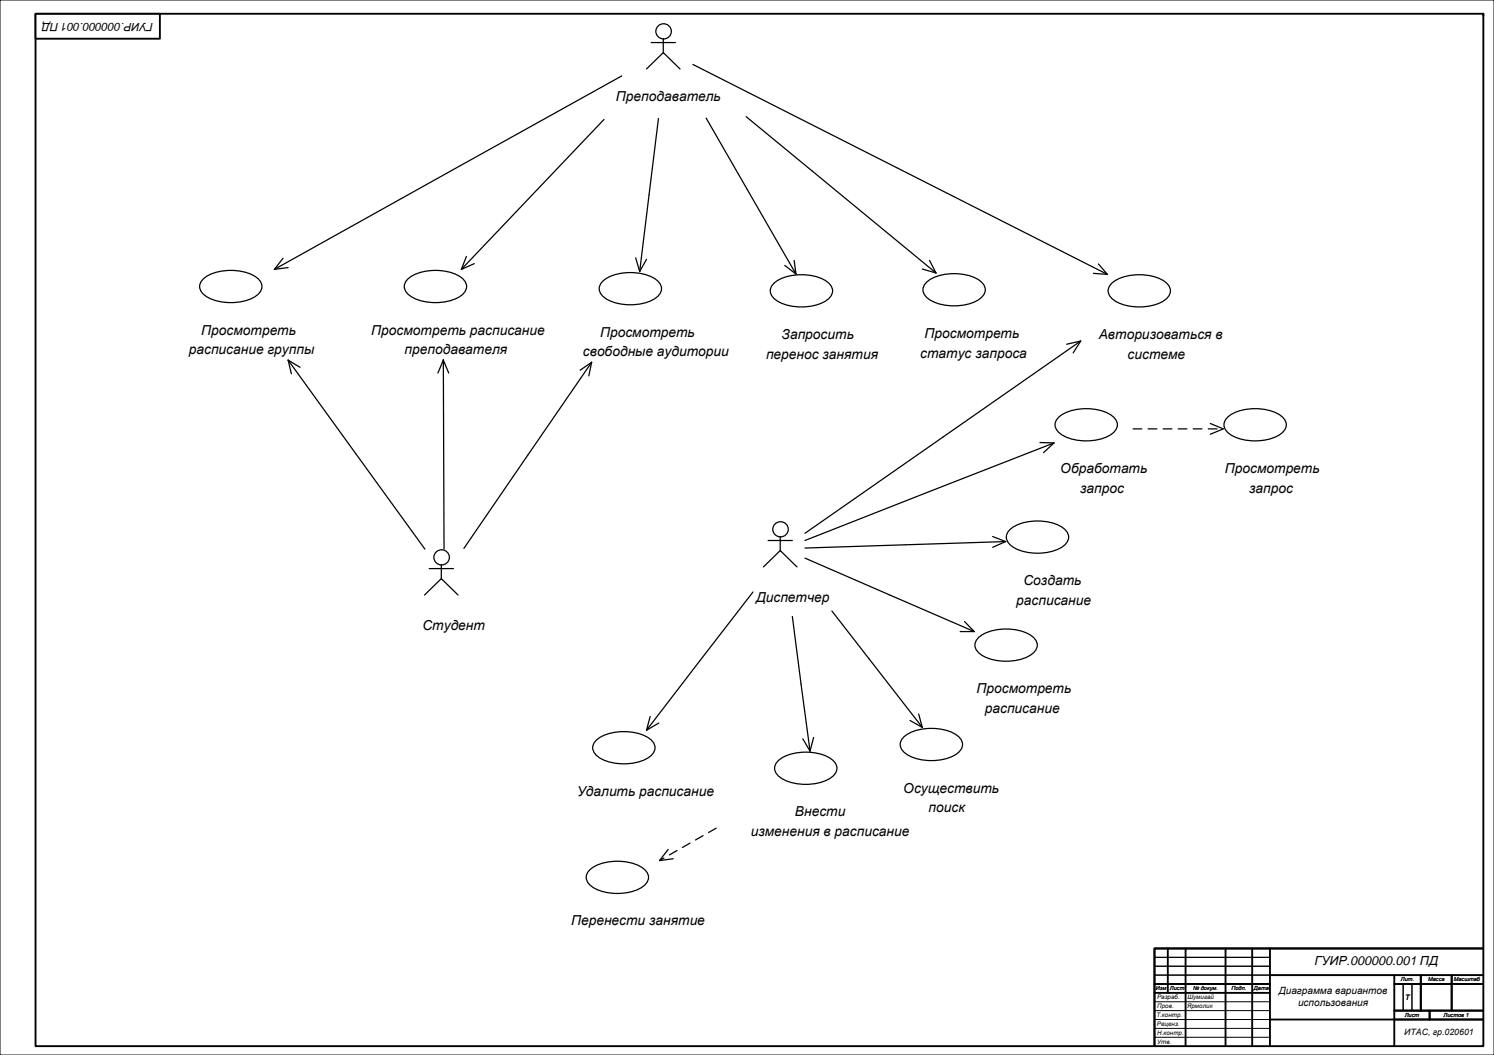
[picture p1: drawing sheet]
<svg xmlns="http://www.w3.org/2000/svg" width="841mm" height="594mm" viewBox="0 0 841 594" stroke-linecap="round" stroke-linejoin="round" font-family="sans-serif">
<path d="M0 0h841v594h-841zM650 564h65M650 569h65M650 574h65M650 579h65M650 584h65" fill="none" stroke="#000" stroke-width=".56"/>
<path d="M835 8v581h-815v-581h815v1M657 534v25M667 534v55M690 534v55M705 534v55M715 534v55M650 559h65M715 549h70M835 549h-50v40M715 574h70" fill="none" stroke="#000" stroke-width="1.1"/>
<path d="M20 8h70v14h-70z" fill-rule="evenodd" fill="#fff"/>
<path d="M20 8h70v14h-70zM835 534h-185v55M650 554h65M785 554h50M800 549v20M817 549v20M785 574h50M785 569h50M805 569v5" fill="none" stroke="#000" stroke-width="1.1"/>
<path d="M650 539h65M650 544h65M650 549h65M790 554v15M795 554v15" fill="none" stroke="#000" stroke-width=".56"/>
<g fill="none" stroke="#000" stroke-width=".71">
<path d="M364 39l9-9 10 9M367 24h13M373 22v8M390 36l233 118M350 43l-196 109M340 67l-80 85M371 67l-11 86M397 66l51 88M420 66l107 88M114 158a27 27 0 0 1 32 0 6 6 0 0 1-3 9 28 28 0 0 1-29-2 5 5 0 0 1 0-7zM159 145l-5 7M162 151l-8 1"/>
<path d="M229 158a27 27 0 0 1 32 0 6 6 0 0 1-3 9 28 28 0 0 1-29-2 5 5 0 0 1 0-7zM263 144l-3 8M267 148l-7 4M339 159a27 27 0 0 1 32 0 6 6 0 0 1-3 10 28 28 0 0 1-29-3 5 5 0 0 1 0-7zM358 145l2 8M364 146l-4 7M435 160a27 27 0 0 1 32 0 6 6 0 0 1-3 10 28 28 0 0 1-29-3 5 5 0 0 1 0-7zM442 149l6 5M447 147l1 7M519 151l8 3M521 159a27 27 0 0 1 32 0 6 6 0 0 1-3 10 28 28 0 0 1-29-2 5 5 0 0 1 0-8zM523 147l4 7"/>
<path d="M615 154h8M618 149l5 5M625 160a27 27 0 0 1 32 0 6 6 0 0 1-3 10 28 28 0 0 1-29-3 5 5 0 0 1 0-7zM608 192l-155 108M608 192l-4 7M608 192l-8 2M162 203l77 106M162 203l7 4M162 203l2 7M247 210l3-7 3 7M250 202v54M333 204l-72 105"/>
<path d="M333 204l-2 8M333 204l-6 4M595 235a27 27 0 0 1 32 0 6 6 0 0 1-3 10 28 28 0 0 1-29-2 5 5 0 0 1 0-8zM681 238l8 3-8 4M691 235a27 27 0 0 1 32 0 6 6 0 0 1-3 10 28 28 0 0 1-29-2 5 5 0 0 1 0-8zM250 256v53M585 249h8M593 249l-140 55M593 249l-6 6M568 299a27 27 0 0 1 32 0 6 6 0 0 1-3 9 28 28 0 0 1-29-2 5 5 0 0 1 0-7zM248 318v8M430 319l9-9 10 9"/>
<path d="M432 304h14M439 302v8M453 314l95 42M559 302l7 3M566 305l-113 4M566 305l-7 3M239 335l9-9 10 9M242 320h13M424 333l-60 78M446 347l10 76M468 344l51 66M540 356h8"/>
<path d="M543 350l5 6M550 359a27 27 0 0 1 32 0 6 6 0 0 1-3 10 28 28 0 0 1-29-2 5 5 0 0 1 0-8zM335 417a27 27 0 0 1 32 0 6 6 0 0 1-3 10 28 28 0 0 1-29-2 5 5 0 0 1 0-8zM366 403l-2 8M371 407l-7 4M452 416l4 7M458 415l-2 8M508 415a27 27 0 0 1 32 0 6 6 0 0 1-3 10 28 28 0 0 1-29-2 5 5 0 0 1 0-8zM512 406l7 4M517 402l2 8M438 429a27 27 0 0 1 32 0 6 6 0 0 1-3 10 28 28 0 0 1-29-3 5 5 0 0 1 0-7zM376 478l-5 7 8-2"/>
<path d="M332 490a27 27 0 0 1 32 0 6 6 0 0 1-3 10 28 28 0 0 1-29-2 5 5 0 0 1 0-8z"/>
<circle cx="374" cy="18" r="4"/>
<circle cx="439" cy="298" r="4"/>
<circle cx="249" cy="314" r="4"/>
</g>
<path d="M638 241h51M403 466l-32 19" fill="none" stroke="#000" stroke-width=".71" stroke-dasharray="4.9 3.5"/>
<g font-size="7.7">
<text x="347" y="57">Преподаватель</text>
<text x="113" y="188">Просмотреть</text>
<text x="209" y="188">Просмотреть расписание</text>
<text x="338" y="190">Просмотреть</text>
<text x="440" y="191">Запросить</text>
<text x="520" y="190">Просмотреть</text>
<text x="619" y="191">Авторизоваться в</text>
<text x="106" y="199">расписание группы</text>
<text x="228" y="199">преподавателя</text>
<text x="328" y="201">свободные аудитории</text>
<text x="431" y="202">перенос занятия</text>
<text x="518" y="201">статус запроса</text>
<text x="635" y="202">системе</text>
<text x="597" y="266">Обработать</text>
<text x="689" y="266">Просмотреть</text>
<text x="608" y="277">запрос</text>
<text x="703" y="277">запрос</text>
<text x="576" y="329">Создать</text>
<text x="426" y="339">Диспетчер</text>
<text x="572" y="341">расписание</text>
<text x="238" y="355">Студент</text>
<text x="550" y="390">Просмотреть</text>
<text x="554" y="401">расписание</text>
<text x="325" y="448">Удалить расписание</text>
<text x="508" y="446">Осуществить</text>
<text x="447" y="460">Внести</text>
<text x="523" y="457">поиск</text>
<text x="423" y="471">изменения в расписание</text>
<text x="321" y="521">Перенести занятие</text>
</g>
<text font-size="7.1" x="740" y="543">ГУИР.000000.001 ПД</text>
<text font-size="6.4" x="86" y="13" transform="rotate(-180 86 13)">ГУИР.000000.001 ПД</text>
<g font-size="5.6">
<text x="720" y="560">Диаграмма вариантов</text>
<text x="731" y="567">использования</text>
</g>
<text font-size="5" x="790" y="583">ИТАС, гр.020601</text>
<text font-size="4.2" x="791" y="563">Т</text>
<g font-size="3.5">
<text x="651" y="563">Разраб.</text>
<text x="668" y="563">Шумигай</text>
<text x="651" y="568">Пров.</text>
<text x="668" y="568">Ярмолик</text>
<text x="651" y="573">Т.контр.</text>
<text x="651" y="578">Реценз.</text>
<text x="651" y="583">Н.контр.</text>
<text x="651" y="588">Утв.</text>
</g>
<g font-size="3.2">
<text x="651" y="557">Изм</text>
<text x="659" y="557">Лист</text>
<text x="672" y="557">№ докум.</text>
<text x="693" y="557">Подп.</text>
<text x="706" y="557">Дата</text>
<text x="789" y="552">Лит.</text>
<text x="804" y="552">Масса</text>
<text x="818" y="552">Масштаб</text>
<text x="791" y="572">Лист</text>
<text x="813" y="572">Листов 1</text>
</g>
</svg>
